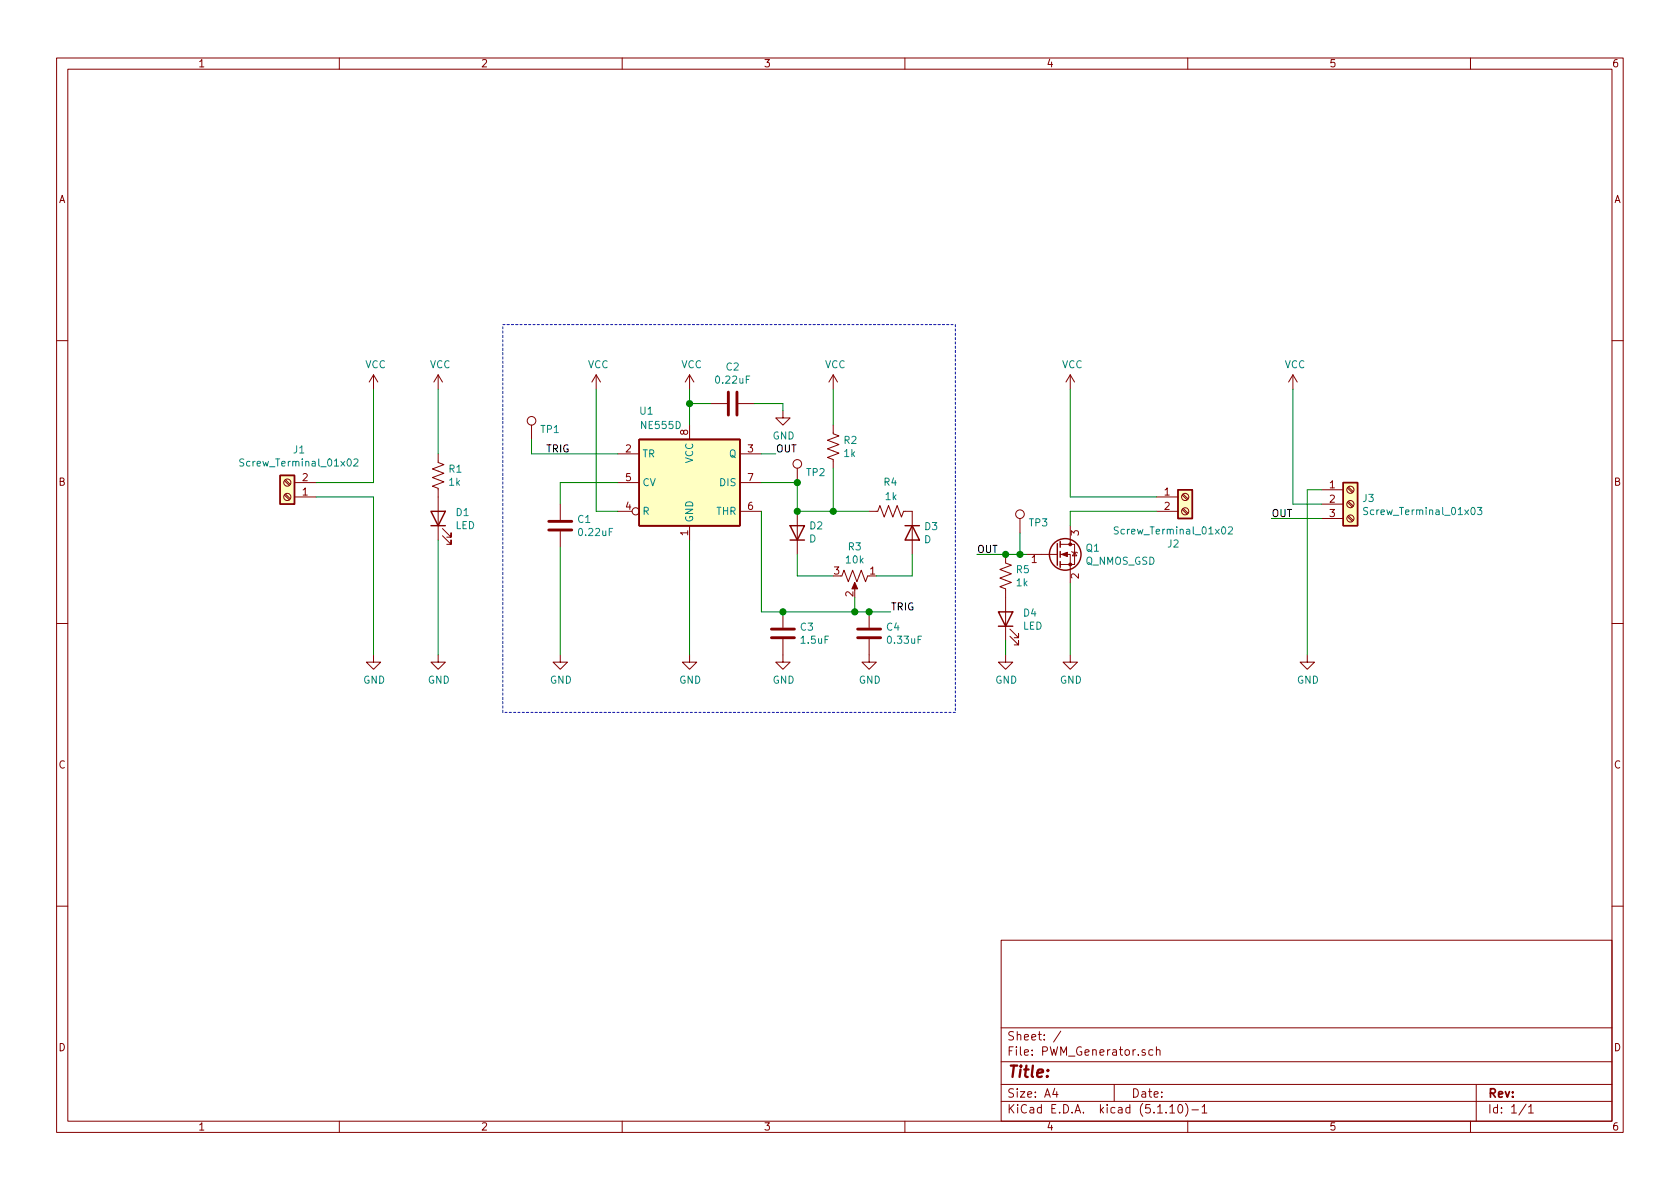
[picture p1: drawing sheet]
EESchema Schematic File Version 4
EELAYER 30 0
EELAYER END
$Descr A4 11693 8268
encoding utf-8
Sheet 1 1
Title ""
Date ""
Rev ""
Comp ""
Comment1 ""
Comment2 ""
Comment3 ""
Comment4 ""
$EndDescr
$Comp
L power:VCC #PWR07
U 1 1
P 4800 2700
F 0 "#PWR07" H 4800 2550 50  0001 C CNN
F 1 "VCC" H 4815 2873 50  0000 C CNN
F 2 "" H 4800 2700 50  0001 C CNN
F 3 "" H 4800 2700 50  0001 C CNN
	1    4800 2700
	1    0    0    -1  
$EndComp
Wire Wire Line
	4800 2700 4800 2800
$Comp
L Timer:NE555D U1
U 1 1
P 4800 3350
F 0 "U1" H 4500 3850 50  0000 C CNN
F 1 "NE555D" H 4600 3750 50  0000 C CNN
F 2 "Package_SO:SOIC-8_3.9x4.9mm_P1.27mm" H 5650 2950 50  0001 C CNN
F 3 "http://www.ti.com/lit/ds/symlink/ne555.pdf" H 5650 2950 50  0001 C CNN
F 4 "296-16792-ND" H 4800 3350 50  0001 C CNN "DIGIKEY_NUM"
	1    4800 3350
	1    0    0    -1  
$EndComp
Wire Wire Line
	4800 4550 4800 3750
$Comp
L power:GND #PWR08
U 1 1
P 4800 4550
F 0 "#PWR08" H 4800 4300 50  0001 C CNN
F 1 "GND" H 4805 4377 50  0000 C CNN
F 2 "" H 4800 4550 50  0001 C CNN
F 3 "" H 4800 4550 50  0001 C CNN
	1    4800 4550
	1    0    0    -1  
$EndComp
$Comp
L power:VCC #PWR06
U 1 1
P 4150 2700
F 0 "#PWR06" H 4150 2550 50  0001 C CNN
F 1 "VCC" H 4165 2873 50  0000 C CNN
F 2 "" H 4150 2700 50  0001 C CNN
F 3 "" H 4150 2700 50  0001 C CNN
	1    4150 2700
	1    0    0    -1  
$EndComp
Wire Wire Line
	4150 2700 4150 3550
Wire Wire Line
	4150 3550 4300 3550
$Comp
L Device:C C1
U 1 1
P 3900 3650
F 0 "C1" H 4015 3696 50  0000 L CNN
F 1 "0.22uF" H 4015 3605 50  0000 L CNN
F 2 "Capacitor_SMD:C_0603_1608Metric_Pad1.08x0.95mm_HandSolder" H 3938 3500 50  0001 C CNN
F 3 "~" H 3900 3650 50  0001 C CNN
F 4 "1292-1419-1-ND" H 3900 3650 50  0001 C CNN "DIGIKEY_NUM"
	1    3900 3650
	1    0    0    -1  
$EndComp
Wire Wire Line
	4300 3350 3900 3350
$Comp
L power:GND #PWR05
U 1 1
P 3900 4550
F 0 "#PWR05" H 3900 4300 50  0001 C CNN
F 1 "GND" H 3905 4377 50  0000 C CNN
F 2 "" H 3900 4550 50  0001 C CNN
F 3 "" H 3900 4550 50  0001 C CNN
	1    3900 4550
	1    0    0    -1  
$EndComp
Wire Wire Line
	3900 3350 3900 3500
Wire Wire Line
	3900 4550 3900 3800
$Comp
L power:VCC #PWR011
U 1 1
P 5800 2700
F 0 "#PWR011" H 5800 2550 50  0001 C CNN
F 1 "VCC" H 5815 2873 50  0000 C CNN
F 2 "" H 5800 2700 50  0001 C CNN
F 3 "" H 5800 2700 50  0001 C CNN
	1    5800 2700
	1    0    0    -1  
$EndComp
$Comp
L Device:D D2
U 1 1
P 5550 3700
F 0 "D2" V 5596 3620 50  0000 R CNN
F 1 "D" V 5505 3620 50  0000 R CNN
F 2 "Diode_SMD:D_0603_1608Metric_Pad1.05x0.95mm_HandSolder" H 5550 3700 50  0001 C CNN
F 3 "~" H 5550 3700 50  0001 C CNN
F 4 "641-1002-1-ND" H 5550 3700 50  0001 C CNN "DIGIKEY_NUM"
	1    5550 3700
	0    -1   -1   0   
$EndComp
Connection ~ 5550 3550
$Comp
L Device:D D3
U 1 1
P 6350 3700
F 0 "D3" V 6304 3780 50  0000 L CNN
F 1 "D" V 6395 3780 50  0000 L CNN
F 2 "Diode_SMD:D_0603_1608Metric_Pad1.05x0.95mm_HandSolder" H 6350 3700 50  0001 C CNN
F 3 "~" H 6350 3700 50  0001 C CNN
F 4 "641-1002-1-ND" H 6350 3700 50  0001 C CNN "DIGIKEY_NUM"
	1    6350 3700
	0    1    1    0   
$EndComp
$Comp
L Device:R_POT_US R3
U 1 1
P 5950 4000
F 0 "R3" V 5745 4000 50  0000 C CNN
F 1 "10k" V 5836 4000 50  0000 C CNN
F 2 "KiCADPersonalLibs:P164K101PNN20B103" H 5950 4000 50  0001 C CNN
F 3 "~" H 5950 4000 50  0001 C CNN
F 4 "987-P164K101PNN20B103-ND" H 5950 4000 50  0001 C CNN "DIGIKEY_NUM"
	1    5950 4000
	0    1    1    0   
$EndComp
Wire Wire Line
	5550 3850 5550 4000
Wire Wire Line
	5550 4000 5800 4000
Wire Wire Line
	6100 4000 6350 4000
Wire Wire Line
	6350 4000 6350 3850
Text Label 6200 4250 0    50   ~ 0
TRIG
Wire Wire Line
	5950 4150 5950 4250
Wire Wire Line
	5950 4250 6050 4250
Wire Wire Line
	5950 4250 5450 4250
Wire Wire Line
	5300 3550 5300 4250
Connection ~ 5950 4250
$Comp
L Device:C C3
U 1 1
P 5450 4400
F 0 "C3" H 5565 4446 50  0000 L CNN
F 1 "1.5uF" H 5565 4355 50  0000 L CNN
F 2 "Capacitor_SMD:C_0603_1608Metric_Pad1.08x0.95mm_HandSolder" H 5488 4250 50  0001 C CNN
F 3 "~" H 5450 4400 50  0001 C CNN
F 4 "445-5963-1-ND" H 5450 4400 50  0001 C CNN "DIGIKEY_NUM"
	1    5450 4400
	1    0    0    -1  
$EndComp
Connection ~ 5450 4250
Wire Wire Line
	5450 4250 5300 4250
$Comp
L power:GND #PWR010
U 1 1
P 5450 4550
F 0 "#PWR010" H 5450 4300 50  0001 C CNN
F 1 "GND" H 5455 4377 50  0000 C CNN
F 2 "" H 5450 4550 50  0001 C CNN
F 3 "" H 5450 4550 50  0001 C CNN
	1    5450 4550
	1    0    0    -1  
$EndComp
Text Label 5400 3150 0    50   ~ 0
OUT
Wire Wire Line
	5300 3150 5400 3150
Wire Wire Line
	5550 3550 5800 3550
$Comp
L Device:R_US R2
U 1 1
P 5800 3100
F 0 "R2" H 5868 3146 50  0000 L CNN
F 1 "1k" H 5868 3055 50  0000 L CNN
F 2 "Resistor_SMD:R_0603_1608Metric_Pad0.98x0.95mm_HandSolder" V 5840 3090 50  0001 C CNN
F 3 "~" H 5800 3100 50  0001 C CNN
F 4 "RMCF0603FT1K00CT-ND" H 5800 3100 50  0001 C CNN "DIGIKEY_NUM"
	1    5800 3100
	1    0    0    -1  
$EndComp
Wire Wire Line
	5800 2700 5800 2950
Wire Wire Line
	5800 3250 5800 3550
Connection ~ 5800 3550
Wire Wire Line
	5800 3550 6050 3550
Text Label 3800 3150 0    50   ~ 0
TRIG
$Comp
L Device:R_US R4
U 1 1
P 6200 3550
F 0 "R4" V 6400 3500 50  0000 L CNN
F 1 "1k" V 6300 3500 50  0000 L CNN
F 2 "Resistor_SMD:R_0603_1608Metric_Pad0.98x0.95mm_HandSolder" V 6240 3540 50  0001 C CNN
F 3 "~" H 6200 3550 50  0001 C CNN
F 4 "RMCF0603FT1K00CT-ND" H 6200 3550 50  0001 C CNN "DIGIKEY_NUM"
	1    6200 3550
	0    -1   -1   0   
$EndComp
$Comp
L Connector:Screw_Terminal_01x02 J1
U 1 1
P 2000 3450
F 0 "J1" H 1918 3125 50  0000 C CNN
F 1 "Screw_Terminal_01x02" H 1918 3216 50  0000 C CNN
F 2 "TerminalBlock_Phoenix:TerminalBlock_Phoenix_MKDS-1,5-2_1x02_P5.00mm_Horizontal" H 2000 3450 50  0001 C CNN
F 3 "~" H 2000 3450 50  0001 C CNN
F 4 "277-1667-ND" H 2000 3450 50  0001 C CNN "DIGIKEY_NUM"
	1    2000 3450
	-1   0    0    1   
$EndComp
$Comp
L power:VCC #PWR01
U 1 1
P 2600 2700
F 0 "#PWR01" H 2600 2550 50  0001 C CNN
F 1 "VCC" H 2615 2873 50  0000 C CNN
F 2 "" H 2600 2700 50  0001 C CNN
F 3 "" H 2600 2700 50  0001 C CNN
	1    2600 2700
	1    0    0    -1  
$EndComp
Wire Wire Line
	2600 3350 2600 2700
Wire Wire Line
	2200 3450 2600 3450
Wire Wire Line
	2200 3350 2600 3350
Wire Notes Line
	3500 4950 3500 2250
Wire Notes Line
	3500 2250 6650 2250
Wire Notes Line
	6650 2250 6650 4950
Wire Notes Line
	6650 4950 3500 4950
$Comp
L power:GND #PWR015
U 1 1
P 7450 4550
F 0 "#PWR015" H 7450 4300 50  0001 C CNN
F 1 "GND" H 7455 4377 50  0000 C CNN
F 2 "" H 7450 4550 50  0001 C CNN
F 3 "" H 7450 4550 50  0001 C CNN
	1    7450 4550
	1    0    0    -1  
$EndComp
$Comp
L power:VCC #PWR014
U 1 1
P 7450 2700
F 0 "#PWR014" H 7450 2550 50  0001 C CNN
F 1 "VCC" H 7465 2873 50  0000 C CNN
F 2 "" H 7450 2700 50  0001 C CNN
F 3 "" H 7450 2700 50  0001 C CNN
	1    7450 2700
	1    0    0    -1  
$EndComp
Wire Wire Line
	7150 3850 7100 3850
Text Label 6800 3850 0    50   ~ 0
OUT
$Comp
L Connector:Screw_Terminal_01x02 J2
U 1 1
P 8250 3450
F 0 "J2" H 8168 3125 50  0000 C CNN
F 1 "Screw_Terminal_01x02" H 8168 3216 50  0000 C CNN
F 2 "TerminalBlock_Phoenix:TerminalBlock_Phoenix_MKDS-1,5-2_1x02_P5.00mm_Horizontal" H 8250 3450 50  0001 C CNN
F 3 "~" H 8250 3450 50  0001 C CNN
F 4 "277-1667-ND" H 8250 3450 50  0001 C CNN "DIGIKEY_NUM"
	1    8250 3450
	1    0    0    -1  
$EndComp
Wire Wire Line
	8050 3450 7450 3450
Wire Wire Line
	8050 3550 7450 3550
Wire Wire Line
	7450 2700 7450 3450
$Comp
L Device:R_US R5
U 1 1
P 7000 4000
F 0 "R5" H 7068 4046 50  0000 L CNN
F 1 "1k" H 7068 3955 50  0000 L CNN
F 2 "Resistor_SMD:R_0603_1608Metric_Pad0.98x0.95mm_HandSolder" V 7040 3990 50  0001 C CNN
F 3 "~" H 7000 4000 50  0001 C CNN
F 4 "RMCF0603FT1K00CT-ND" H 7000 4000 50  0001 C CNN "DIGIKEY_NUM"
	1    7000 4000
	1    0    0    -1  
$EndComp
Connection ~ 7000 3850
Wire Wire Line
	7000 3850 6800 3850
$Comp
L Device:LED D4
U 1 1
P 7000 4300
F 0 "D4" V 7039 4182 50  0000 R CNN
F 1 "LED" V 6948 4182 50  0000 R CNN
F 2 "LED_SMD:LED_0603_1608Metric_Pad1.05x0.95mm_HandSolder" H 7000 4300 50  0001 C CNN
F 3 "~" H 7000 4300 50  0001 C CNN
F 4 "732-4978-1-ND" H 7000 4300 50  0001 C CNN "DIGIKEY_NUM"
	1    7000 4300
	0    -1   -1   0   
$EndComp
$Comp
L power:GND #PWR013
U 1 1
P 7000 4550
F 0 "#PWR013" H 7000 4300 50  0001 C CNN
F 1 "GND" H 7005 4377 50  0000 C CNN
F 2 "" H 7000 4550 50  0001 C CNN
F 3 "" H 7000 4550 50  0001 C CNN
	1    7000 4550
	1    0    0    -1  
$EndComp
Wire Wire Line
	7000 4550 7000 4450
Wire Wire Line
	7450 3650 7450 3550
$Comp
L Device:R_US R1
U 1 1
P 3050 3300
F 0 "R1" H 3118 3346 50  0000 L CNN
F 1 "1k" H 3118 3255 50  0000 L CNN
F 2 "Resistor_SMD:R_0603_1608Metric_Pad0.98x0.95mm_HandSolder" V 3090 3290 50  0001 C CNN
F 3 "~" H 3050 3300 50  0001 C CNN
F 4 "RMCF0603FT1K00CT-ND" H 3050 3300 50  0001 C CNN "DIGIKEY_NUM"
	1    3050 3300
	1    0    0    -1  
$EndComp
$Comp
L Device:LED D1
U 1 1
P 3050 3600
F 0 "D1" V 3089 3482 50  0000 R CNN
F 1 "LED" V 2998 3482 50  0000 R CNN
F 2 "LED_SMD:LED_0603_1608Metric_Pad1.05x0.95mm_HandSolder" H 3050 3600 50  0001 C CNN
F 3 "~" H 3050 3600 50  0001 C CNN
F 4 "732-4978-1-ND" H 3050 3600 50  0001 C CNN "DIGIKEY_NUM"
	1    3050 3600
	0    -1   -1   0   
$EndComp
$Comp
L power:GND #PWR04
U 1 1
P 3050 4550
F 0 "#PWR04" H 3050 4300 50  0001 C CNN
F 1 "GND" H 3055 4377 50  0000 C CNN
F 2 "" H 3050 4550 50  0001 C CNN
F 3 "" H 3050 4550 50  0001 C CNN
	1    3050 4550
	1    0    0    -1  
$EndComp
Wire Wire Line
	3050 4550 3050 3750
Wire Wire Line
	2600 3450 2600 4550
$Comp
L power:GND #PWR02
U 1 1
P 2600 4550
F 0 "#PWR02" H 2600 4300 50  0001 C CNN
F 1 "GND" H 2605 4377 50  0000 C CNN
F 2 "" H 2600 4550 50  0001 C CNN
F 3 "" H 2600 4550 50  0001 C CNN
	1    2600 4550
	1    0    0    -1  
$EndComp
$Comp
L power:VCC #PWR03
U 1 1
P 3050 2700
F 0 "#PWR03" H 3050 2550 50  0001 C CNN
F 1 "VCC" H 3065 2873 50  0000 C CNN
F 2 "" H 3050 2700 50  0001 C CNN
F 3 "" H 3050 2700 50  0001 C CNN
	1    3050 2700
	1    0    0    -1  
$EndComp
Wire Wire Line
	3050 2700 3050 3150
$Comp
L Device:C C2
U 1 1
P 5100 2800
F 0 "C2" V 5352 2800 50  0000 C CNN
F 1 "0.22uF" V 5261 2800 50  0000 C CNN
F 2 "Capacitor_SMD:C_0603_1608Metric_Pad1.08x0.95mm_HandSolder" H 5138 2650 50  0001 C CNN
F 3 "~" H 5100 2800 50  0001 C CNN
F 4 "1292-1419-1-ND" H 5100 2800 50  0001 C CNN "DIGIKEY_NUM"
	1    5100 2800
	0    -1   -1   0   
$EndComp
Wire Wire Line
	4800 2800 4950 2800
Connection ~ 4800 2800
Wire Wire Line
	4800 2800 4800 2950
Wire Wire Line
	5250 2800 5450 2800
Wire Wire Line
	5450 2800 5450 2850
$Comp
L power:GND #PWR09
U 1 1
P 5450 2850
F 0 "#PWR09" H 5450 2600 50  0001 C CNN
F 1 "GND" H 5455 2677 50  0000 C CNN
F 2 "" H 5450 2850 50  0001 C CNN
F 3 "" H 5450 2850 50  0001 C CNN
	1    5450 2850
	1    0    0    -1  
$EndComp
$Comp
L Device:C C4
U 1 1
P 6050 4400
F 0 "C4" H 6165 4446 50  0000 L CNN
F 1 "0.33uF" H 6165 4355 50  0000 L CNN
F 2 "Capacitor_SMD:C_0603_1608Metric_Pad1.08x0.95mm_HandSolder" H 6088 4250 50  0001 C CNN
F 3 "~" H 6050 4400 50  0001 C CNN
F 4 "732-7992-1-ND" H 6050 4400 50  0001 C CNN "DIGIKEY_NUM"
	1    6050 4400
	1    0    0    -1  
$EndComp
Connection ~ 6050 4250
Wire Wire Line
	6050 4250 6200 4250
$Comp
L power:GND #PWR012
U 1 1
P 6050 4550
F 0 "#PWR012" H 6050 4300 50  0001 C CNN
F 1 "GND" H 6055 4377 50  0000 C CNN
F 2 "" H 6050 4550 50  0001 C CNN
F 3 "" H 6050 4550 50  0001 C CNN
	1    6050 4550
	1    0    0    -1  
$EndComp
$Comp
L Connector:TestPoint TP3
U 1 1
P 7100 3700
F 0 "TP3" H 7158 3772 50  0000 L CNN
F 1 "TestPoint" H 7158 3727 50  0001 L CNN
F 2 "TestPoint:TestPoint_Pad_D1.0mm" H 7300 3700 50  0001 C CNN
F 3 "~" H 7300 3700 50  0001 C CNN
	1    7100 3700
	1    0    0    -1  
$EndComp
Wire Wire Line
	7450 4050 7450 4550
$Comp
L Device:Q_NMOS_GSD Q1
U 1 1
P 7350 3850
F 0 "Q1" H 7554 3896 50  0000 L CNN
F 1 "Q_NMOS_GSD" H 7554 3805 50  0000 L CNN
F 2 "Package_TO_SOT_SMD:SOT-23" H 7550 3950 50  0001 C CNN
F 3 "~" H 7350 3850 50  0001 C CNN
F 4 "1727-2532-1-ND" H 7350 3850 50  0001 C CNN "DIGIKEY_NUM"
	1    7350 3850
	1    0    0    -1  
$EndComp
Wire Wire Line
	7100 3700 7100 3850
Connection ~ 7100 3850
Wire Wire Line
	7100 3850 7000 3850
$Comp
L Connector:TestPoint TP1
U 1 1
P 3700 3050
F 0 "TP1" H 3758 3122 50  0000 L CNN
F 1 "TestPoint" H 3758 3077 50  0001 L CNN
F 2 "TestPoint:TestPoint_Pad_D1.0mm" H 3900 3050 50  0001 C CNN
F 3 "~" H 3900 3050 50  0001 C CNN
	1    3700 3050
	1    0    0    -1  
$EndComp
Wire Wire Line
	3700 3050 3700 3150
Wire Wire Line
	3700 3150 4300 3150
Connection ~ 5550 3350
Wire Wire Line
	5550 3350 5550 3550
Wire Wire Line
	5300 3350 5550 3350
$Comp
L Connector:TestPoint TP2
U 1 1
P 5550 3350
F 0 "TP2" H 5608 3422 50  0000 L CNN
F 1 "TestPoint" H 5608 3377 50  0001 L CNN
F 2 "TestPoint:TestPoint_Pad_D1.0mm" H 5750 3350 50  0001 C CNN
F 3 "~" H 5750 3350 50  0001 C CNN
	1    5550 3350
	1    0    0    -1  
$EndComp
$Comp
L power:VCC #PWR0101
U 1 1
P 9000 2700
F 0 "#PWR0101" H 9000 2550 50  0001 C CNN
F 1 "VCC" H 9015 2873 50  0000 C CNN
F 2 "" H 9000 2700 50  0001 C CNN
F 3 "" H 9000 2700 50  0001 C CNN
	1    9000 2700
	1    0    0    -1  
$EndComp
$Comp
L power:GND #PWR0102
U 1 1
P 9100 4550
F 0 "#PWR0102" H 9100 4300 50  0001 C CNN
F 1 "GND" H 9105 4377 50  0000 C CNN
F 2 "" H 9100 4550 50  0001 C CNN
F 3 "" H 9100 4550 50  0001 C CNN
	1    9100 4550
	1    0    0    -1  
$EndComp
Text Label 8850 3600 0    50   ~ 0
OUT
Wire Wire Line
	8850 3600 9200 3600
$Comp
L Connector:Screw_Terminal_01x03 J3
U 1 1
P 9400 3500
F 0 "J3" H 9480 3542 50  0000 L CNN
F 1 "Screw_Terminal_01x03" H 9480 3451 50  0000 L CNN
F 2 "Connector_PinHeader_1.00mm:PinHeader_1x03_P1.00mm_Vertical" H 9400 3500 50  0001 C CNN
F 3 "~" H 9400 3500 50  0001 C CNN
	1    9400 3500
	1    0    0    -1  
$EndComp
Wire Wire Line
	9100 3400 9200 3400
Wire Wire Line
	9100 3400 9100 4550
Wire Wire Line
	9200 3500 9000 3500
Wire Wire Line
	9000 2700 9000 3500
$EndSCHEMATC
